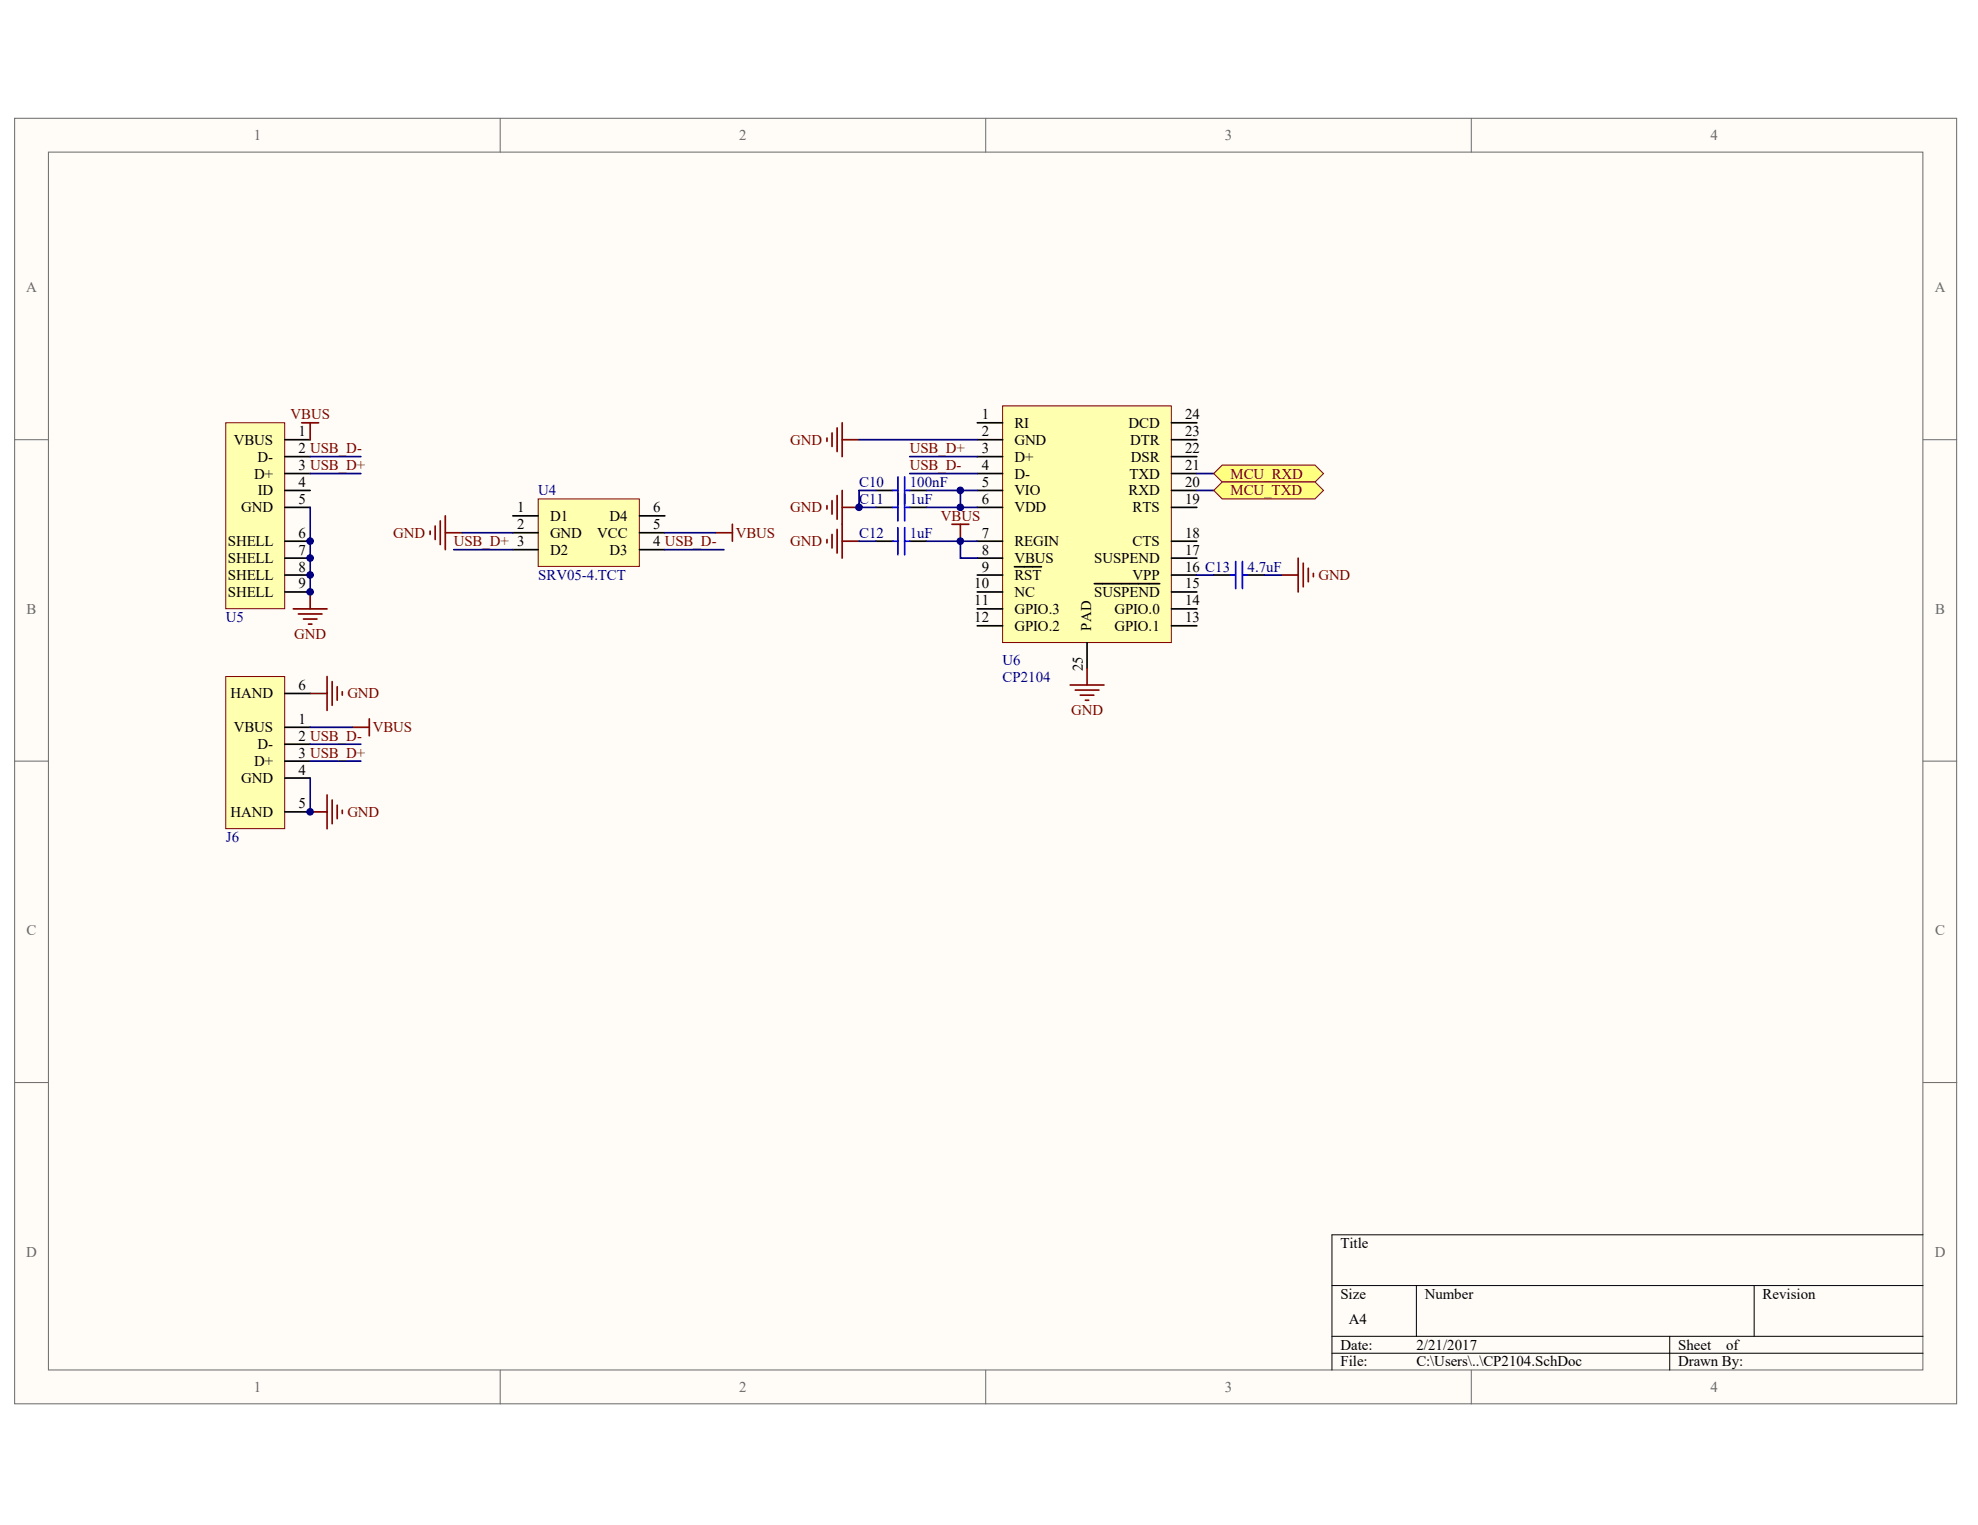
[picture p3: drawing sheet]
<svg xmlns="http://www.w3.org/2000/svg" width="279mm" height="215mm" viewBox="0 0 279 215" stroke-linecap="round" stroke-linejoin="round" font-family="sans-serif">
<g fill="#fffcf8" stroke="#696969" stroke-width=".14">
<path d="M2.1 16.7h273.9v181.4h-273.9z"/>
<path d="M6.8 21.5h264.5v171.8h-264.5z"/>
</g>
<path d="M70.6 16.7v4.8M139.1 16.7v4.8M207.6 16.7v4.8M2.1 62h4.7M271.3 62h4.8M2.1 107.4h4.7M271.3 107.4h4.8M2.1 152.8h4.7M271.3 152.8h4.8M70.6 193.3v4.8M139.1 193.3v4.8M207.6 193.3v4.8" fill="none" stroke="#696969" stroke-width=".14"/>
<path d="M271.3 174.2h-83.4v19.1M187.9 181.4h83.4M187.9 188.6h83.4M187.9 191h83.4M199.8 181.4v7.2M235.6 188.6v4.7M247.5 181.4v7.2" fill="none" stroke="#000" stroke-width=".14"/>
<path d="M141.4 57.3h23.8v33.4h-23.8z" fill="#ffffb0" stroke="#800000" stroke-width=".14"/>
<g fill="none" stroke="#000" stroke-width=".24">
<path d="M137.9 59.7h3.5M165.3 59.7h3.5M137.9 62h3.5M137.9 64.4h3.5M137.9 66.8h3.5M137.9 69.2h3.5M137.9 71.6h3.5M137.9 76.4h3.5M137.9 78.8h3.5M143.1 80h3.8M165.3 62h3.5M165.3 64.4h3.5"/>
<path d="M165.3 66.8h3.5M165.3 69.2h3.5M165.3 71.6h3.5M165.3 76.4h3.5M165.3 78.8h3.5M137.9 81.1h3.5M137.9 83.5h3.5M137.9 85.9h3.5M137.9 88.3h3.5M153.4 90.7v3.6M154.4 82.4h9.2M165.3 81.1h3.5"/>
<path d="M165.3 83.5h3.5M165.3 85.9h3.5M165.3 88.3h3.5"/>
</g>
<path d="M31.8 59.7h8.4v26.2h-8.4z" fill="#ffffb0" stroke="#800000" stroke-width=".14"/>
<path d="M40.2 71.6h3.6M40.2 69.2h3.6M40.2 66.8h3.6M40.2 64.4h3.6M40.2 62h3.6M40.2 76.4h3.6M40.2 78.8h3.6M40.2 81.1h3.6M40.2 83.5h3.6" fill="none" stroke="#000" stroke-width=".24"/>
<path d="M75.9 70.4h14.3v9.5h-14.3z" fill="#ffffb0" stroke="#800000" stroke-width=".14"/>
<g fill="none" stroke="#000" stroke-width=".24">
<path d="M72.4 72.8h3.5M72.4 75.2h3.5M72.4 77.6h3.5M90.2 72.8h3.6M90.2 75.2h3.6M90.2 77.6h3.6M123.6 69.2h2.4M123.6 71.6h2.4M123.6 76.4h2.4M128.3 69.2h2.4M128.3 71.6h2.4M128.3 76.4h2.4"/>
<path d="M171.2 81.1h2.4M176 81.1h2.4"/>
</g>
<g fill="none" stroke="#800000" stroke-width=".24">
<path d="M42.6 59.7h2.4M43.8 59.7v2.3M118.8 59.7v4.7M60.7 74.9v.5M61.4 74.2v1.9M62.1 73.5v3.3M62.8 75.2h2.4M62.8 72.8v4.8M100.9 75.2h2.4M103.3 74v2.4M116.7 61.8v.5M116.7 71.4v.4"/>
<path d="M116.7 76.1v.5M117.4 61.1v1.9M117.4 70.6v2M117.4 75.4v1.9M118.1 60.4v3.3M118.1 69.9v3.4M118.1 74.7v3.3M118.8 69.2v9.6M118.8 62h2.4M118.8 71.6h2.4M118.8 76.4h2.4M134.3 74h2.4"/>
<path d="M135.5 74v2.4M183.1 78.8v4.7M183.9 79.5v3.3M41.4 85.9h4.7M42.1 86.6h3.3M42.8 87.4h1.9M43.5 88.1h.5M43.8 83.5v2.4M151 96.7h4.7M151.7 97.4h3.3M152.4 98.1h1.9M153.1 98.8h.5"/>
<path d="M153.4 94.3v2.4M180.8 81.1h2.3M184.6 80.2v1.9M185.3 80.9v.5"/>
</g>
<g fill="none" stroke="#000080" stroke-width=".24">
<path d="M43.8 64.4h7.1M43.8 66.8h7.1M43.8 71.6v11.9M64 77.6h8.4M65.2 75.2h7.2M93.8 77.6h8.3M93.8 75.2h7.1M121.2 62h16.7M121.2 76.4h2.4M123.6 69.2h-2.4v2.4h2.4M128.3 64.4h9.6M128.3 66.8h9.6"/>
<path d="M130.7 69.2h4.8M130.7 71.6h4.8M130.7 76.4h7.2M137.9 69.2h-2.4v2.4h2.4M168.8 66.8h2.4M168.8 69.2h2.4M168.8 81.1h2.4M178.4 81.1h2.4"/>
</g>
<g fill="none" stroke="#00f" stroke-width=".24">
<path d="M126 69.2h.7M126 71.6h.7M126 76.4h.7M126.7 67.3v6.2M126.7 74.5v3.8M127.6 67.3v6.2M127.6 74.5v3.8M127.6 69.2h.7M127.6 71.6h.7M127.6 76.4h.7M174.3 79.2v3.9M175.3 79.2v3.9"/>
<path d="M173.6 81.1h.7M175.3 81.1h.7"/>
</g>
<g fill="#ffff80" stroke="#800000" stroke-width=".14">
<path d="M172.4 65.6h13.1l1.2 1.2-1.2 1.2h-13.1l-1.2-1.2z" fill-rule="evenodd"/>
<path d="M172.4 68h13.1l1.2 1.2-1.2 1.2h-13.1l-1.2-1.2z" fill-rule="evenodd"/>
</g>
<path d="M135.5 76.4v2.4h2.4" fill="none" stroke="#000080" stroke-width=".24"/>
<path d="M31.8 95.5h8.4v21.4h-8.4z" fill="#ffffb0" stroke="#800000" stroke-width=".14"/>
<path d="M40.2 97.9h3.6M40.2 102.6h3.6M40.2 105h3.6M40.2 107.4h3.6M40.2 109.8h3.6M40.2 114.6h3.6" fill="none" stroke="#000" stroke-width=".24"/>
<path d="M43.8 97.9h2.3M46.1 95.5v4.7M46.9 96.2v3.3M47.6 96.9v1.9M48.3 97.6v.5M43.8 114.6h2.3M46.1 112.2v4.8M46.9 112.9v3.3M47.6 113.6v1.9M48.3 114.3v.5M49.7 102.6h2.4M52.1 101.4v2.4" fill="none" stroke="#800000" stroke-width=".24"/>
<path d="M43.8 109.8v4.8M43.8 105h7.1M43.8 107.4h7.1M43.8 102.6h5.9" fill="none" stroke="#000080" stroke-width=".24"/>
<g fill="#000080" stroke="#000080" stroke-width=".14">
<circle cx="43.7" cy="114.6" r=".47"/>
<circle cx="43.7" cy="83.5" r=".47"/>
<circle cx="43.7" cy="81.1" r=".47"/>
<circle cx="43.7" cy="78.7" r=".47"/>
<circle cx="43.7" cy="76.4" r=".47"/>
<circle cx="121.2" cy="71.6" r=".47"/>
<circle cx="135.5" cy="76.4" r=".47"/>
<circle cx="135.5" cy="71.6" r=".47"/>
<circle cx="135.5" cy="69.2" r=".47"/>
</g>
<g font-size="2.1" fill="#696969">
<text x="35.8" y="19.8">1</text>
<text x="104.3" y="19.8">2</text>
<text x="172.8" y="19.8">3</text>
<text x="241.3" y="19.8">4</text>
<text x="3.7" y="41.2">A</text>
<text x="272.9" y="41.2">A</text>
<text x="3.8" y="86.6">B</text>
<text x="273" y="86.6">B</text>
<text x="3.8" y="132">C</text>
<text x="273" y="132">C</text>
<text x="3.7" y="177.3">D</text>
<text x="272.9" y="177.3">D</text>
<text x="35.8" y="196.4">1</text>
<text x="104.3" y="196.4">2</text>
<text x="172.8" y="196.4">3</text>
<text x="241.3" y="196.4">4</text>
</g>
<g font-size="2.1" fill="#800000">
<text x="41" y="59.2">VBUS</text>
<text x="111.5" y="62.7">GND</text>
<text x="128.3" y="63.9">USB_D+</text>
<text x="128.3" y="66.3">USB_D-</text>
<text x="173.6" y="67.5">MCU_RXD</text>
<text x="173.6" y="69.9">MCU_TXD</text>
<text x="55.5" y="75.9">GND</text>
<text x="64" y="77.1">USB_D+ 3</text>
<text x="103.8" y="75.9">VBUS</text>
<text x="111.5" y="72.3">GND</text>
<text x="111.5" y="77.1">GND</text>
<text x="132.7" y="73.5">VBUS</text>
<text x="186" y="81.8">GND</text>
<text x="41.5" y="90.2">GND</text>
<text x="49" y="98.6">GND</text>
<text x="151.1" y="100.9">GND</text>
<text x="52.6" y="103.3">VBUS</text>
<text x="49" y="115.3">GND</text>
</g>
<g font-size="2.1">
<text x="138.5" y="59.2">1</text>
<text x="167.2" y="59.2">24</text>
<text x="33" y="62.7">VBUS</text>
<text x="36.3" y="65.1">D-</text>
<text x="42.1" y="63.9">2 USB_D-</text>
<text x="42.1" y="61.6">1</text>
<text x="138.5" y="61.6">2</text>
<text x="138.5" y="63.9">3</text>
<text x="143.1" y="60.4">RI</text>
<text x="143.1" y="62.7">GND</text>
<text x="143.1" y="65.1">D+</text>
<text x="159.2" y="60.4">DCD</text>
<text x="159.5" y="62.7">DTR</text>
<text x="159.6" y="65.1">DSR</text>
<text x="167.2" y="63.9">22</text>
<text x="167.2" y="61.6">23</text>
<text x="35.8" y="67.5">D+</text>
<text x="36.4" y="69.9">ID</text>
<text x="42.1" y="71.1">5</text>
<text x="42.1" y="68.7">4</text>
<text x="42.1" y="66.3">3 USB_D+</text>
<text x="138.5" y="66.3">4</text>
<text x="138.5" y="68.7">5</text>
<text x="138.5" y="71.1">6</text>
<text x="143.1" y="67.5">D-</text>
<text x="143.1" y="69.9">VIO</text>
<text x="159.2" y="69.9">RXD</text>
<text x="159.3" y="67.5">TXD</text>
<text x="167.2" y="71.1">19</text>
<text x="167.2" y="68.7">20</text>
<text x="167.2" y="66.3">21</text>
<text x="32.2" y="77.1">SHELL</text>
<text x="34" y="72.3">GND</text>
<text x="42.1" y="75.9">6</text>
<text x="73" y="72.3">1</text>
<text x="73" y="74.7">2</text>
<text x="77.6" y="73.5">D1</text>
<text x="77.6" y="75.9">GND</text>
<text x="84.3" y="75.9">VCC</text>
<text x="86" y="73.5">D4</text>
<text x="92.1" y="77.1">4 USB_D-</text>
<text x="92.1" y="74.7">5</text>
<text x="92.1" y="72.3">6</text>
<text x="138.5" y="75.9">7</text>
<text x="143.1" y="72.3">VDD</text>
<text x="143.1" y="77.1">REGIN</text>
<text x="159.8" y="77.1">CTS</text>
<text x="159.8" y="72.3">RTS</text>
<text x="167.2" y="75.9">18</text>
<text x="32.2" y="79.5">SHELL</text>
<text x="32.2" y="81.8">SHELL</text>
<text x="42.1" y="78.3">7</text>
<text x="42.1" y="80.7">8</text>
<text x="42.1" y="83">9</text>
<text x="77.6" y="78.3">D2</text>
<text x="86" y="78.3">D3</text>
<text x="137.4" y="83">10</text>
<text x="138.5" y="78.3">8</text>
<text x="138.5" y="80.7">9</text>
<text x="143.1" y="79.5">VBUS</text>
<text x="143.1" y="81.8">RST</text>
<text x="154.4" y="79.5">SUSPEND</text>
<text x="159.8" y="81.8">VPP</text>
<text x="167.2" y="83">15</text>
<text x="167.2" y="80.7">16 C13</text>
<text x="167.2" y="78.3">17</text>
<text x="32.2" y="84.2">SHELL</text>
<text x="137.4" y="85.4">11</text>
<text x="137.4" y="87.8">12</text>
<text x="143.1" y="84.2">NC</text>
<text x="143.1" y="86.6">GPIO.3</text>
<text x="143.1" y="89">GPIO.2</text>
<text x="153.9" y="89" transform="rotate(-90 153.9 89)">PAD</text>
<text x="154.4" y="84.2">SUSPEND</text>
<text x="157.2" y="89">GPIO.1</text>
<text x="157.2" y="86.6">GPIO.0</text>
<text x="167.2" y="87.8">13</text>
<text x="167.2" y="85.4">14</text>
<text x="152.8" y="94.8" transform="rotate(-90 152.8 94.8)">25</text>
<text x="32.5" y="98.6">HAND</text>
<text x="42.1" y="97.4">6</text>
<text x="33" y="103.3">VBUS</text>
<text x="36.3" y="105.7">D-</text>
<text x="42.1" y="102.1">1</text>
<text x="42.1" y="104.5">2 USB_D-</text>
<text x="42.1" y="106.9">3 USB_D+</text>
<text x="34" y="110.5">GND</text>
<text x="35.8" y="108.1">D+</text>
<text x="42.1" y="109.3">4</text>
<text x="32.5" y="115.3">HAND</text>
<text x="42.1" y="114.1">5</text>
<text x="189.1" y="176.1">Title</text>
<text x="189.1" y="183.3">Size</text>
<text x="201" y="183.3">Number</text>
<text x="248.7" y="183.3">Revision</text>
<text x="189.1" y="190.4">Date:</text>
<text x="190.3" y="186.9">A4</text>
<text x="199.8" y="190.4">2/21/2017</text>
<text x="236.7" y="190.4">Sheet</text>
<text x="243.5" y="190.4">of</text>
<text x="189.1" y="192.8">File:</text>
<text x="199.8" y="192.8">C:\Users\..\CP2104.SchDoc</text>
<text x="236.7" y="192.8">Drawn By:</text>
</g>
<g font-size="2.1" fill="#000080">
<text x="75.9" y="69.9">U4</text>
<text x="121.2" y="68.7">C10</text>
<text x="121.2" y="71.1">C11</text>
<text x="128.3" y="68.7">100nF</text>
<text x="128.3" y="71.1">1uF</text>
<text x="121.2" y="75.9">C12</text>
<text x="128.3" y="75.9">1uF</text>
<text x="75.9" y="81.8">SRV05-4.TCT</text>
<text x="176" y="80.7">4.7uF</text>
<text x="31.8" y="87.8">U5</text>
<text x="141.4" y="93.8">U6</text>
<text x="141.4" y="96.2">CP2104</text>
<text x="31.8" y="118.8">J6</text>
</g>
</svg>
